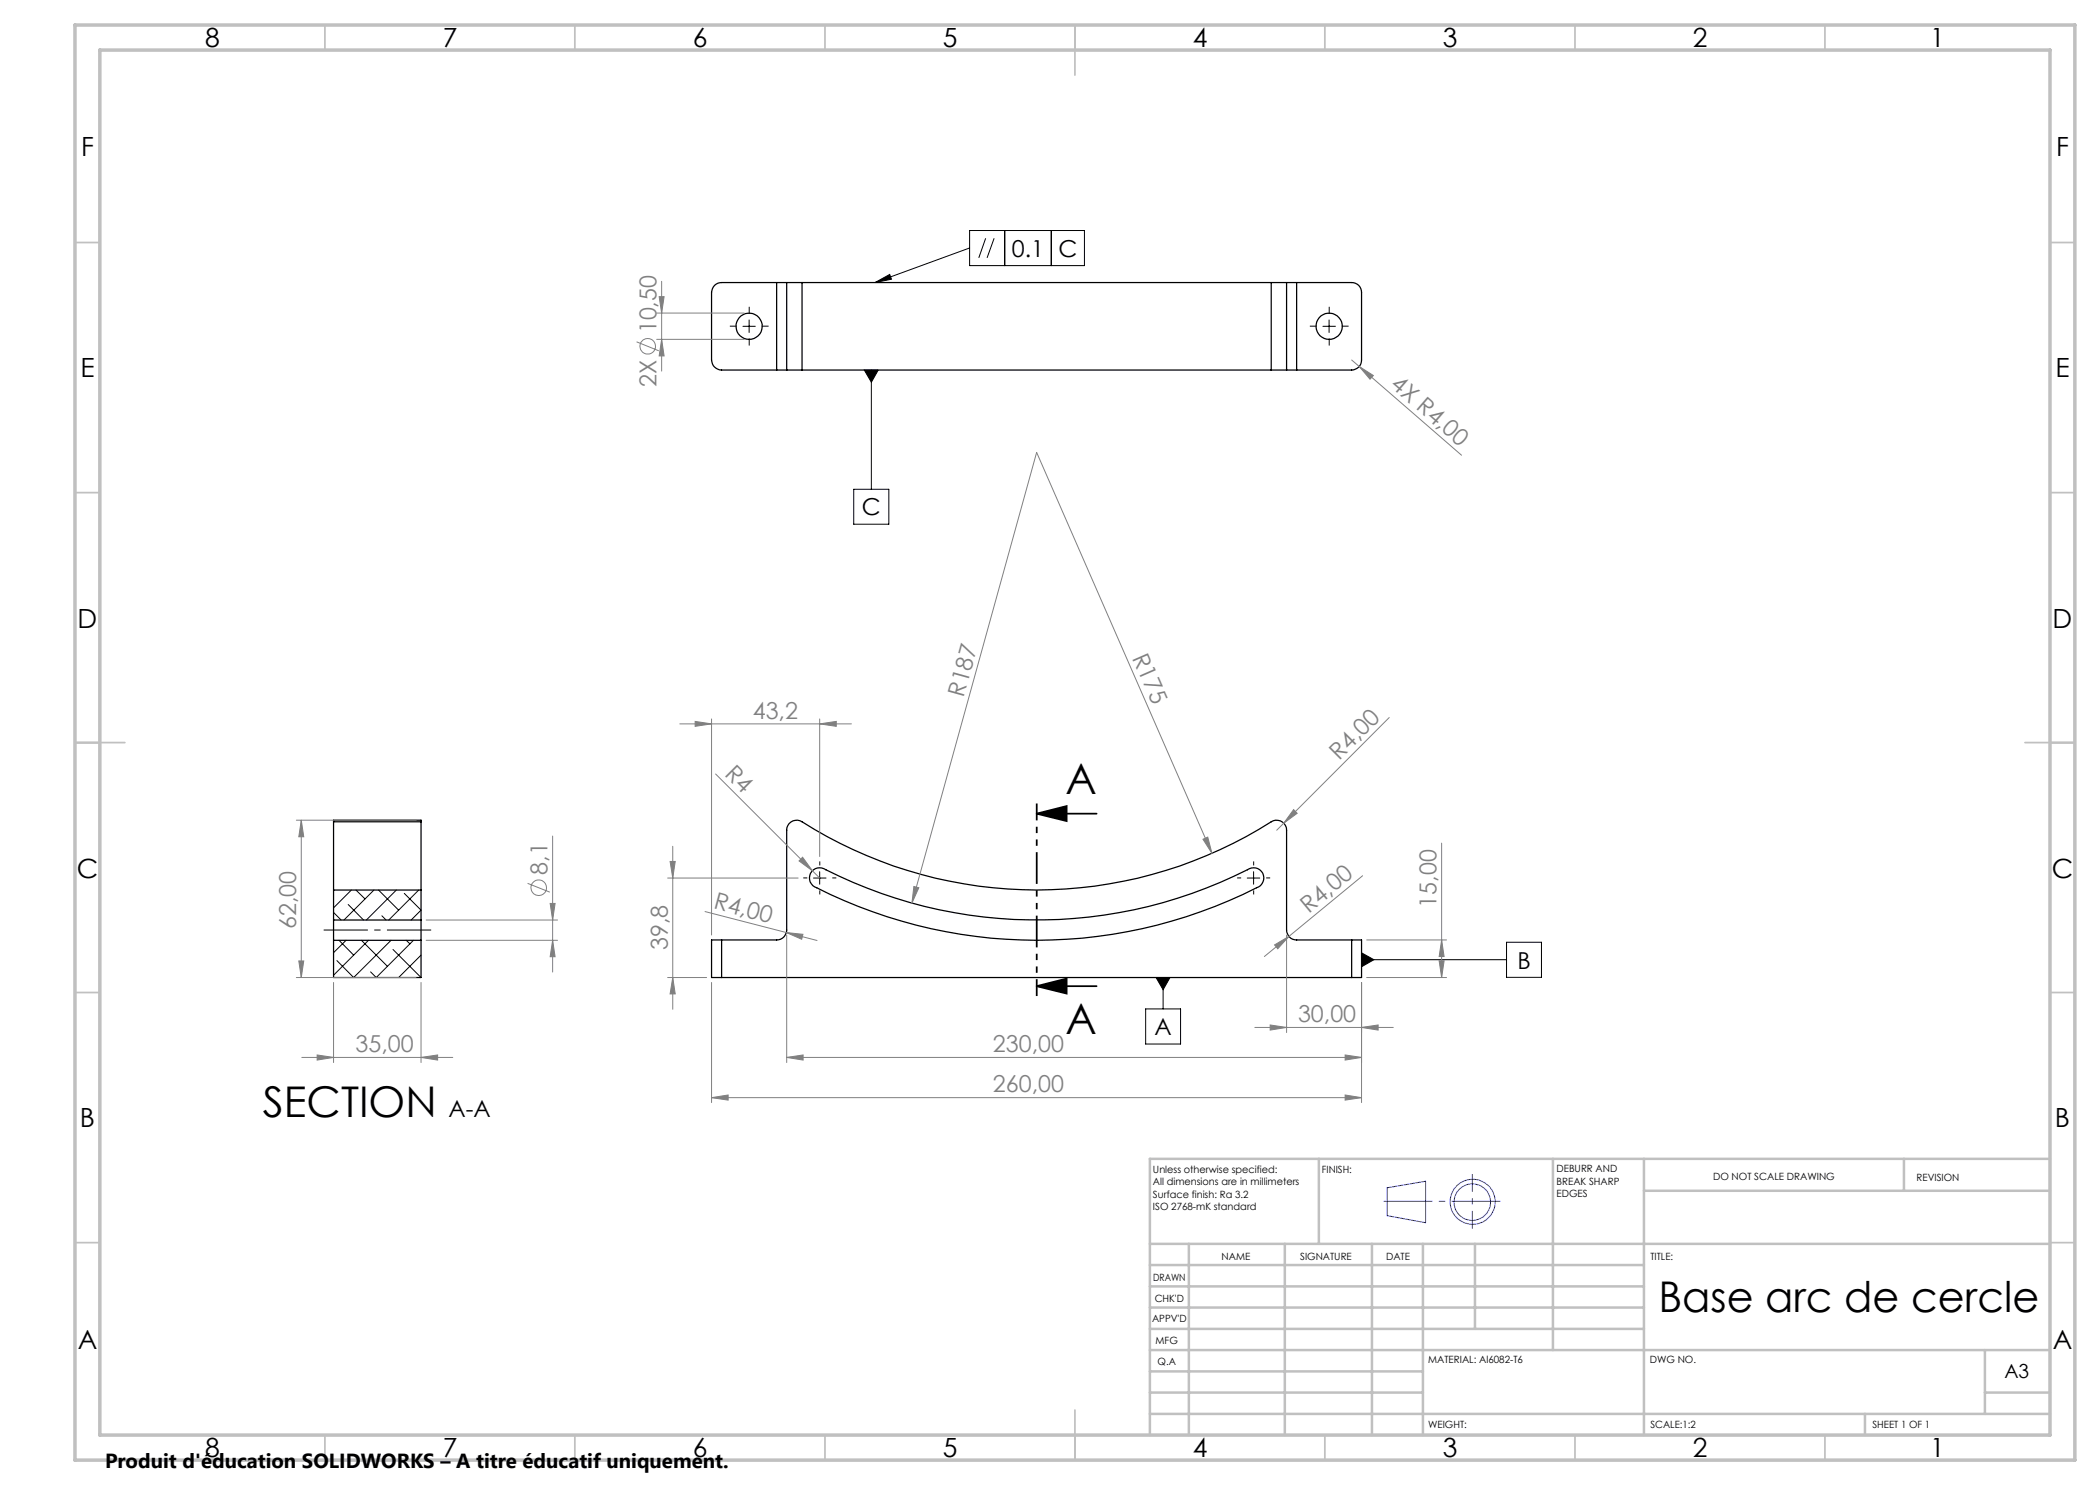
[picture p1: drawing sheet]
<svg xmlns="http://www.w3.org/2000/svg" width="420mm" height="297mm" viewBox="0 0 420 297" stroke-linecap="round" stroke-linejoin="round" font-family="sans-serif">
<g fill="none" stroke="#000" stroke-width=".25">
<path d="M155.3 56.5h2M155.3 56.5h-11a1.99 1.99 0 0 0-2 2v13.5a2.05 2.05 0 0 0 2 2h11M155.3 56.5v17.5M157.3 56.5h3.1M157.3 56.5v17.5M160.4 56.5h93.8M160.4 56.5v17.5M254.2 56.5h3.1M254.2 56.5v17.5M257.3 56.5h2M257.3 56.5v17.5M259.3 56.5h11a1.93 1.93 0 0 1 2 2v13.5a1.99 1.99 0 0 1-2 2h-11"/>
<path d="M259.3 56.5v17.5M155.3 74h2M157.3 74h3.1M160.4 74h93.8M254.2 74h3.1M257.3 74h2M66.7 164.4v13.6M66.7 164.4v-.4h17.5v.4M66.7 178v6M66.7 164.4h17.5M66.7 178h17.5M84.2 164.4v13.6"/>
<path d="M84.2 178v6M162.7 174a2.14 2.14 0 0 1 2.5 0 93.9 93.9 0 0 0 85.1-.4 2.04 2.04 0 0 1 2.4 1.5 2.04 2.04 0 0 1-1.4 2.4 97.4 97.4 0 0 1-88.7-.4 2.07 2.07 0 0 1 .1-3.1zM66.7 184v4.1M66.7 188.1v7.4h17.5v-7.4M66.7 188.1h17.5M66.7 184h17.5M84.2 184v4.1M144.3 188h11a1.99 1.99 0 0 0 2-2v-20a1.99 1.99 0 0 1 3.1-1.6 87.6 87.6 0 0 0 94.3-.3 2 2 0 0 1 2.6 1.9v20a1.99 1.99 0 0 0 2 2h11M144.3 188h-2v7.5h2M144.3 188v7.5M144.3 195.5h126M270.3 188h2v7.5h-2"/>
<path d="M270.3 188v7.5"/>
<circle cx="149.8" cy="65.3" r="2.61"/>
<circle cx="265.8" cy="65.3" r="2.62"/>
</g>
<g fill="none" stroke="#000" stroke-width=".2">
<path d="M175 56.5l2.9-1.6 .4 .9zM193.9 46.1h23v7h-23zM193.9 49.6l-18.9 6.9M197.1 47.7l-1.3 3.9M198.8 47.7l-1.4 3.9M200.9 46.1v7M210.3 46.1v7M148.6 65.3h2.5M149.8 64v2.5M172.9 74h2.7l-1.3 2.4zM174.3 74v23.9M264.6 65.3h2.5"/>
<path d="M265.8 64v2.5M170.7 97.9h7.1v6.9h-7.1zM70.3 178l-3.6 3.6M71.2 178l1.8 1.8M74.8 178l-6 6M75.7 178l4 4M79.3 178l-6 6M80.9 178.7l3.3 3.3-2 2M83.7 178l-5.9 6M162.7 175.6h2.5M163.9 174.3v2.5M249.4 175.6h2.6"/>
<path d="M250.7 174.3v2.5M66.7 182.5l1.5 1.5M67.8 188.1l2.9 2.9M69.2 188.1l-2.5 2.4M69.6 180.9l3.1 3.1M72.3 188.1l5.2 5.1M73.7 188.1l-7 6.9M76.4 183.2l.8 .8M78.2 188.1l-7.5 7.4-3.3-3.4M78.6 189.9l5.6 5.6M81.2 188.1l.8 .7M82.7 188.1l-7.5 7.4-1.1-1.1"/>
<path d="M84.2 191l-4.5 4.5M231.2 195.5h2.8l-1.4 2.4zM232.6 195.5v6.3M272.3 190.6l2.5 1.3-2.5 1.5zM272.3 191.9h29M301.3 188.5h7v7h-7zM229.1 201.8h7v7h-7z"/>
</g>
<g fill="none" stroke="#808080" stroke-width=".2">
<path d="M131.8 59.3h1l-.5 3.3zM132.3 56.3v17.9M127.3 68.4l4.5 1.8M131.3 62.6h17.5M131.3 67.9h17.5M132.3 67.9l.5 3.3h-1zM270.3 72l1.6 1.3M271.9 73.3l2.8 1.8-.7 .7zM271.9 73.3l20.4 17.7M136 144.8h34.3M139 144.3l3.3 .5-3.3 .5zM142.3 143.8v43.2"/>
<path d="M143.1 154.8l19.4 19.4M163.9 144.8l3.4-.5v1zM163.9 143.8v27.5M277.8 143.5l-21 21.1M59.3 164h23.9M60.3 164l.4 3.4h-.9zM60.3 164v31.5M105.5 176.7l4.5 1.7M110.5 167.2v27.2M133.5 175.6h26.1M134 172.3h1l-.5 3.3zM134.5 169.3v32.6"/>
<path d="M160.5 171.4l2 2.8-2.7-2zM162.5 174.2l1.4 1.4M182.8 177.3l1 .2-1.4 3.1zM240.6 167.8l.9-.4 .9 3.3zM242.4 170.7l-35.1-80.2-24.9 90.1M256.8 164.6l-1.5 1.4M258.7 161.9l.7 .8-2.6 1.9zM272.5 175.2l-14.7 12.1M288.3 168.6v26.9M59.3 195.5h23.9M59.8 192.2h.9l-.4 3.3zM66.7 196.5v16"/>
<path d="M84.2 196.5v16M85.2 184h26.3M85.2 188.1h26.3M110 180.7h1l-.5 3.3zM110.5 188.1l.5 3.2h-1zM133.5 195.5h7.8M134.5 195.5l.5 3.3h-1zM141 182.3l22.4 5.8M142.3 196.5v24M157.3 186.5l3.3 .4-.3 1zM157.3 187v25.5M254.9 189l2.9-1.7-2.2 2.5z"/>
<path d="M257.3 187v19.5M257.8 187.3l-4.9 4M272.3 196.5v24M273.3 195.5h16M273.3 188h16M287.8 192.2h1l-.5 3.3zM288.3 188l.5 3.3h-1zM60.4 211.5h30.2M63.4 211l3.3 .5-3.3 .5zM84.2 211.5l3.3-.5v1zM142.3 219.5l3.3-.5v1zM142.3 219.5h130"/>
<path d="M157.3 211.5l3.3-.5v1zM157.3 211.5h115M251 205.5h27.7M254 205l3.3 .5-3.3 .5zM269 211l3.3 .5-3.3 .5zM269 219l3.3 .5-3.3 .5zM272.3 205.5l3.3-.5v1z"/>
<circle cx="129.5" cy="69.3" r="1.56"/>
<circle cx="107.8" cy="177.6" r="1.56"/>
</g>
<path d="M207.3 162.7l6-1.5v3zM207.3 162.7h12M207.3 197.2l6-1.5v3zM207.3 197.2h12" fill="none" stroke="#000" stroke-width=".35"/>
<g fill="none" stroke="#00f" stroke-width=".2">
<path d="M277.4 237.6l7.7-1.3v8.2l-7.7-1.4z"/>
<circle cx="294.5" cy="240.4" r="3.6"/>
<circle cx="294.5" cy="240.3" r="4.5"/>
</g>
<path d="M64.7 186h21.5" fill="none" stroke="#000" stroke-width=".2" stroke-dasharray="15.2 1.3 1.3 1.3" stroke-dashoffset="6.4" stroke-linecap="butt"/>
<g fill="none" stroke="#000" stroke-width=".2" stroke-dasharray="15.2 1.3 1.3 1.3" stroke-linecap="butt">
<path d="M147.3 65.2h-1.3M149.8 62.7v-1.3M149.8 67.7v1.4M152.3 65.2h1.4M263.3 65.2h-1.3M265.8 62.7v-1.3M265.8 67.7v1.4M268.3 65.2h1.4M161.5 175.6h-.8M164 173.1v-.8M164 178.1v.8M166.5 175.6h.8"/>
<path d="M248.2 175.6h-.8M250.7 173.1v-.8M250.7 178.1v.8M253.2 175.6h.8"/>
</g>
<path d="M207.3 160.7v38.5" fill="none" stroke="#000" stroke-width=".35" stroke-dasharray="6.3 1.3 1.3 1.3 1.3 1.3" stroke-dashoffset="3" stroke-linecap="butt"/>
<path d="M294.5 245.7v-10.9" fill="none" stroke="#00f" stroke-width=".2" stroke-dasharray="15.2 1.3 1.3 1.3" stroke-dashoffset="11.7" stroke-linecap="butt"/>
<path d="M300.1 240.3h-23.4" fill="none" stroke="#00f" stroke-width=".2" stroke-dasharray="15.2 1.3 1.3 1.3" stroke-dashoffset="5.5" stroke-linecap="butt"/>
<g fill="none" stroke="#c0c0c0" stroke-width=".35">
<path d="M65 5v5M115 5v5M165 5v5M215 5v10M265 5v5M315 5v5M365 5v5M15 48.5h5M410 48.5h5M15 98.5h5M410 98.5h5M15 148.5h10"/>
<path d="M405 148.5h10M15 198.5h5M410 198.5h5M15 248.5h5M410 248.5h5M65 287v5M115 287v5M165 287v5M215 282v10M265 287v5M315 287v5M365 287v5"/>
</g>
<g fill="none" stroke="#c0c0c0" stroke-width=".5">
<path d="M263.8 231.8v17M310.6 231.8v38.2M328.8 231.8v55.2M328.8 238.2h81.2M380.8 231.8v6.4M410 231.8h-180v55.2M230 248.8h180M230 257.3h98.8M230 253h98.8M237.8 248.8v38.2M257 248.8v38.2M274.4 248.8v38.2"/>
<path d="M284.6 248.8v38.2M295 248.8v17M230 265.8h98.8M230 261.5h98.8M230 278.5h54.6M230 274.3h54.6M230 270h180M397 278.5h13M397 270v12.8M230 282.8h180M373 282.8v4.2"/>
</g>
<path d="M15 5h400v287h-400zM20 10h390v277h-390z" fill="none" stroke="#c0c0c0" stroke-width=".7"/>
<g fill="#000">
<path d="M207.3 162.7l6-1.5v3zM207.3 197.2l6-1.5v3z"/>
<path d="M231.2 195.5l1.4 2.4 1.4-2.4zM272.3 190.6l2.5 1.3-2.5 1.5zM175 56.5l2.9-1.6 .4 .9zM172.9 74l1.4 2.4 1.3-2.4z"/>
</g>
<g fill="#808080">
<path d="M160.5 171.4l2 2.8-2.7-2z"/>
<path d="M157.3 186.5l3.3 .4-.3 1z"/>
<path d="M254.9 189l2.9-1.7-2.2 2.5z"/>
<path d="M258.7 161.9l.7 .8-2.6 1.9z"/>
<path d="M182.8 177.3l1 .2-1.4 3.1z"/>
<path d="M240.6 167.8l.9-.4 .9 3.3z"/>
<path d="M271.9 73.3l2.8 1.8-.7 .7z"/>
<path d="M269 211l3.3 .5-3.3 .5zM157.3 211.5l3.3-.5v1zM269 219l3.3 .5-3.3 .5zM142.3 219.5l3.3-.5v1z"/>
<path d="M254 205l3.3 .5-3.3 .5zM272.3 205.5l3.3-.5v1zM139 144.3l3.3 .5-3.3 .5zM163.9 144.8l3.4-.5v1zM63.4 211l3.3 .5-3.3 .5zM84.2 211.5l3.3-.5v1z"/>
<path d="M60.3 164l.4 3.4h-.9zM59.8 192.2h.9l-.4 3.3z"/>
<path d="M134.5 195.5l.5 3.3h-1zM134 172.3h1l-.5 3.3z"/>
<path d="M288.3 188l.5 3.3h-1zM287.8 192.2h1l-.5 3.3zM110 180.7h1l-.5 3.3zM110.5 188.1l.5 3.2h-1zM131.8 59.3h1l-.5 3.3zM132.3 67.9l.5 3.3h-1z"/>
</g>
<g font-size="8.5">
<text x="213.1" y="158.9">A</text>
<text x="213.1" y="206.8">A</text>
<text x="52.6" y="223.4">SECTION</text>
<text x="331.7" y="262.5">Base arc de cercle</text>
</g>
<g font-size="5.3">
<text x="41" y="9.5">8</text>
<text x="88.5" y="9.5">7</text>
<text x="138.5" y="9.5">6</text>
<text x="188.5" y="9.5">5</text>
<text x="238.5" y="9.5">4</text>
<text x="288.5" y="9.5">3</text>
<text x="338.5" y="9.5">2</text>
<text x="386" y="9.5">1</text>
<text x="16.2" y="31.2">F</text>
<text x="411.2" y="31.2">F</text>
<text x="16.1" y="75.5">E</text>
<text x="411.1" y="75.5">E</text>
<text x="15.5" y="125.5">D</text>
<text x="410.5" y="125.5">D</text>
<text x="15.4" y="175.5">C</text>
<text x="410.4" y="175.5">C</text>
<text x="16" y="225.5">B</text>
<text x="411" y="225.5">B</text>
<text x="15.5" y="269.7">A</text>
<text x="410.5" y="269.7">A</text>
<text x="41" y="291.5">8</text>
<text x="88.5" y="291.5">7</text>
<text x="138.5" y="291.5">6</text>
<text x="188.5" y="291.5">5</text>
<text x="238.5" y="291.5">4</text>
<text x="288.5" y="291.5">3</text>
<text x="338.5" y="291.5">2</text>
<text x="386" y="291.5">1</text>
</g>
<g font-size="4.7">
<text x="202.4" y="51.4">0.1</text>
<text x="211.7" y="51.4">C</text>
<text x="172.4" y="103.1">C</text>
<text x="303.5" y="193.7">B</text>
<text x="230.9" y="207">A</text>
<text x="89.7" y="223.4">A-A</text>
</g>
<g font-size="4.7" fill="#808080">
<text x="131.3" y="66.7" transform="rotate(-90 131.3 66.7)">10,50</text>
<text x="131.3" y="77.4" transform="rotate(-90 131.3 77.4)">2X</text>
<text x="277.9" y="77.2" transform="rotate(41 277.9 77.2)">4X R4,00</text>
<text x="226.4" y="131.5" transform="rotate(66 226.4 131.5)">R175</text>
<text x="150.6" y="143.7">43,2</text>
<text x="192.7" y="139.5" transform="rotate(-75 192.7 139.5)">R187</text>
<text x="144.8" y="155" transform="rotate(45 144.8 155)">R4</text>
<text x="267.9" y="152.1" transform="rotate(-45 267.9 152.1)">R4,00</text>
<text x="109.5" y="175" transform="rotate(-90 109.5 175)">8,1</text>
<text x="59.3" y="185.8" transform="rotate(-90 59.3 185.8)">62,00</text>
<text x="142.6" y="181.7" transform="rotate(15 142.6 181.7)">R4,00</text>
<text x="261.8" y="182.8" transform="rotate(-40 261.8 182.8)">R4,00</text>
<text x="287.3" y="181.5" transform="rotate(-90 287.3 181.5)">15,00</text>
<text x="133.5" y="190" transform="rotate(-90 133.5 190)">39,8</text>
<text x="259.6" y="204.5">30,00</text>
<text x="71.1" y="210.5">35,00</text>
<text x="198.6" y="210.5">230,00</text>
<text x="198.6" y="218.5">260,00</text>
</g>
<text font-size="4.1" x="21" y="293.7">Produit d'éducation SOLIDWORKS – A titre éducatif uniquement.</text>
<text font-size="3.9" x="400.9" y="275.5">A3</text>
<g font-size="2">
<text x="230.6" y="234.6">Unless otherwise specified:</text>
<text x="230.6" y="237.1">All dimensions are in millimeters</text>
<text x="230.6" y="239.6">Surface finish: Ra 3.2</text>
<text x="264.4" y="234.6">FINISH:</text>
<text x="311.3" y="234.5">DEBURR AND</text>
<text x="311.3" y="237">BREAK SHARP</text>
<text x="311.3" y="239.5">EDGES</text>
<text x="342.6" y="236">DO NOT SCALE DRAWING</text>
<text x="383.3" y="236.2">REVISION</text>
<text x="230.6" y="242.1">ISO 2768-mK standard</text>
<text x="244.3" y="252">NAME</text>
<text x="260" y="251.9">SIGNATURE</text>
<text x="277.2" y="251.9">DATE</text>
<text x="330.1" y="251.9">TITLE:</text>
<text x="230.6" y="256.1">DRAWN</text>
<text x="230.9" y="260.3">CHK'D</text>
<text x="230.4" y="264.4">APPV'D</text>
<text x="231.1" y="268.8">MFG</text>
<text x="231.5" y="273">Q.A</text>
<text x="285.6" y="272.5">MATERIAL: Al6082-T6</text>
<text x="330" y="272.5">DWG NO.</text>
<text x="285.6" y="285.5">WEIGHT:</text>
<text x="330.1" y="285.6">SCALE:1:2</text>
<text x="374.5" y="285.6">SHEET 1 OF 1</text>
</g>
</svg>
